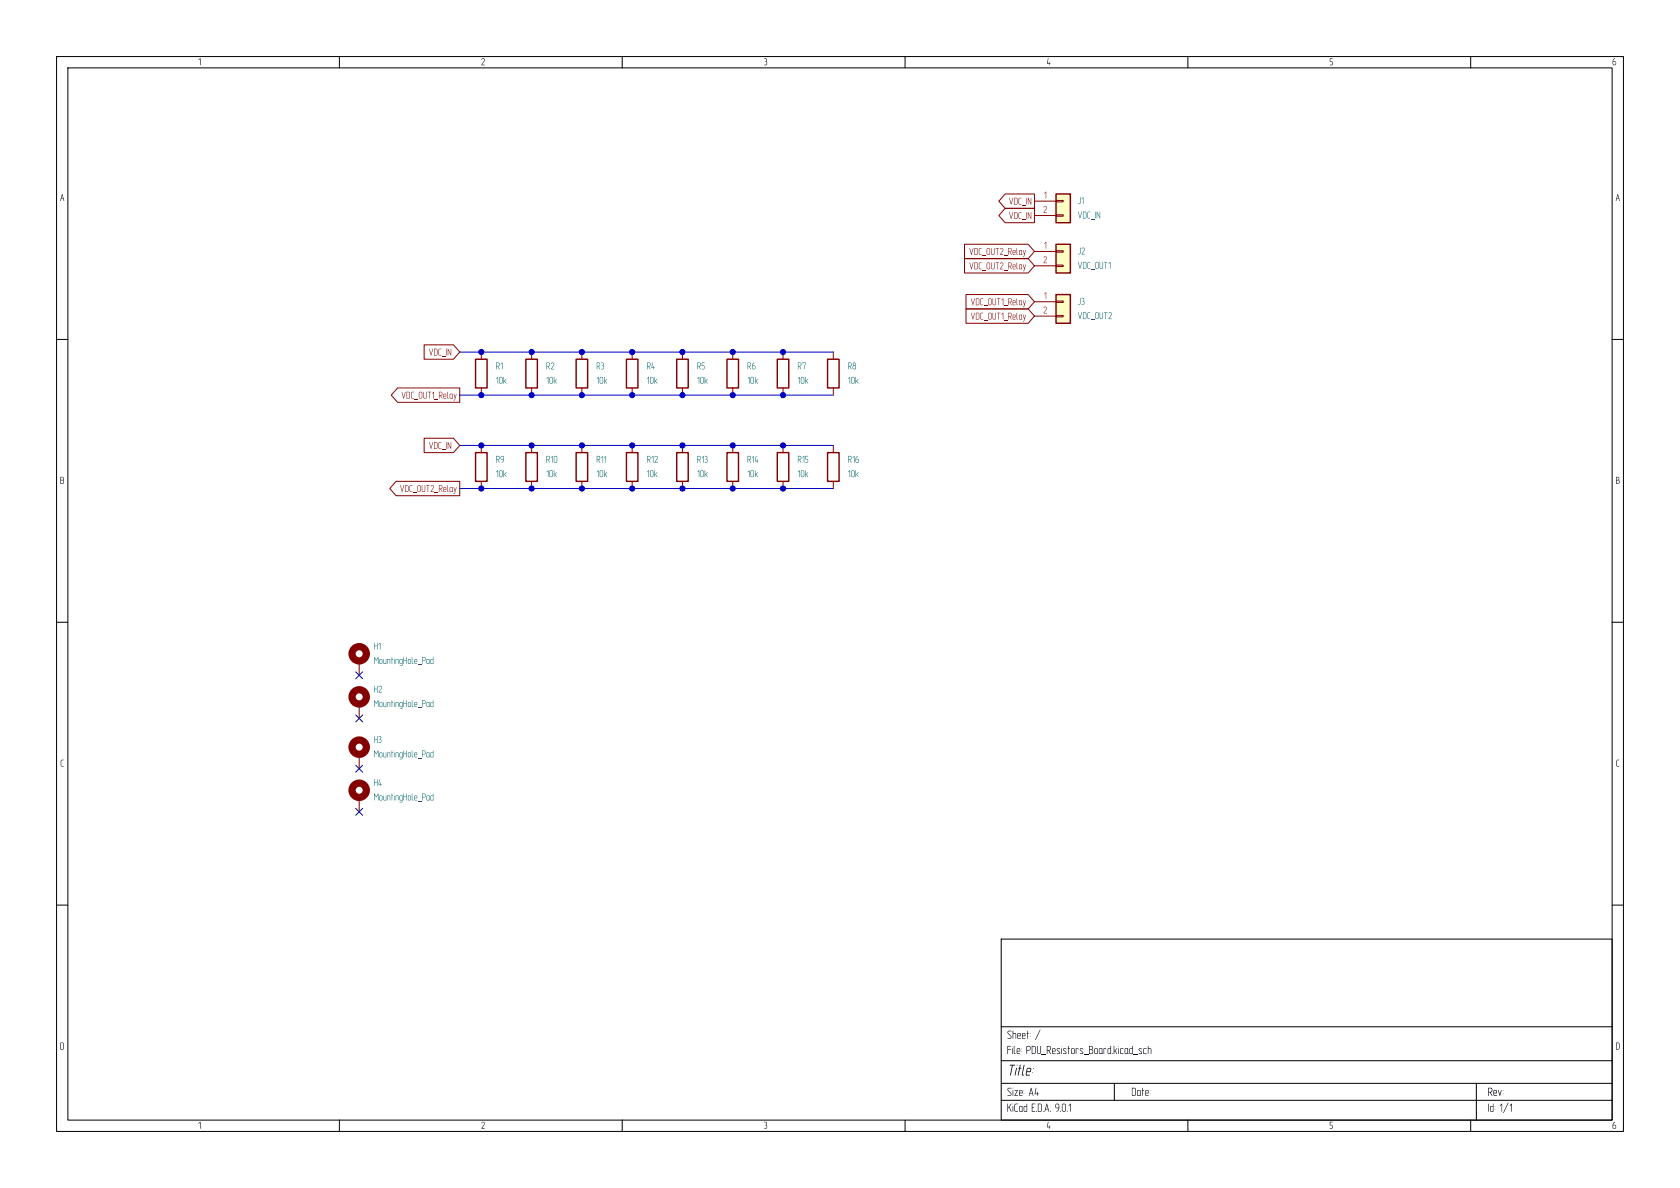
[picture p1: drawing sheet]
(kicad_sch
 (version 20250114)
 (generator "eeschema")
 (generator_version "9.0")
 (paper "A4")
 (lib_symbols
  (symbol "Connector_Generic:Conn_01x02"
   (pin_names
    (offset 1.016) (hide yes)) (exclude_from_sim no) (in_bom yes) (on_board yes)
   (property "Reference" "J" (at 0 2.54 0) (effects (font (size 1.27 1.27))))
   (property "Value" "Conn_01x02" (at 0 -5.08 0) (effects (font (size 1.27 1.27))))
   (property "Footprint" "" (at 0 0 0) (effects (font (size 1.27 1.27)) (hide yes)))
   (property "Datasheet" "~" (at 0 0 0) (effects (font (size 1.27 1.27)) (hide yes)))
   (property "Description" "Generic connector, single row, 01x02, script generated (kicad-library-utils/schlib/autogen/connector/)" (at 0 0 0) (effects (font (size 1.27 1.27)) (hide yes)))
   (symbol "Conn_01x02_1_1"
    (rectangle (start -1.27 1.27) (end 1.27 -3.81) (stroke (width 0.254) (type default)) (fill (type background)))
    (rectangle (start -1.27 0.127) (end 0 -0.127) (stroke (width 0.1524) (type default)) (fill (type none)))
    (rectangle (start -1.27 -2.413) (end 0 -2.667) (stroke (width 0.1524) (type default)) (fill (type none)))
    (pin passive line (at -5.08 0 0) (length 3.81) (name "Pin_1" (effects (font (size 1.27 1.27)))) (number "1" (effects (font (size 1.27 1.27)))))
    (pin passive line (at -5.08 -2.54 0) (length 3.81) (name "Pin_2" (effects (font (size 1.27 1.27)))) (number "2" (effects (font (size 1.27 1.27))))))
   (embedded_fonts no))
  (symbol "Device:R"
   (pin_numbers (hide yes))
   (pin_names
    (offset 0)) (exclude_from_sim no) (in_bom yes) (on_board yes)
   (property "Reference" "R" (at 2.032 0 90) (effects (font (size 1.27 1.27))))
   (property "Value" "R" (at 0 0 90) (effects (font (size 1.27 1.27))))
   (property "Footprint" "" (at -1.778 0 90) (effects (font (size 1.27 1.27)) (hide yes)))
   (property "Datasheet" "~" (at 0 0 0) (effects (font (size 1.27 1.27)) (hide yes)))
   (property "Description" "Resistor" (at 0 0 0) (effects (font (size 1.27 1.27)) (hide yes)))
   (symbol "R_0_1"
    (rectangle (start -1.016 -2.54) (end 1.016 2.54) (stroke (width 0.254) (type default)) (fill (type none))))
   (symbol "R_1_1"
    (pin passive line (at 0 3.81 270) (length 1.27) (name "~" (effects (font (size 1.27 1.27)))) (number "1" (effects (font (size 1.27 1.27)))))
    (pin passive line (at 0 -3.81 90) (length 1.27) (name "~" (effects (font (size 1.27 1.27)))) (number "2" (effects (font (size 1.27 1.27))))))
   (embedded_fonts no))
  (symbol "Mechanical:MountingHole_Pad"
   (pin_numbers (hide yes))
   (pin_names
    (offset 1.016) (hide yes)) (exclude_from_sim yes) (in_bom no) (on_board yes)
   (property "Reference" "H" (at 0 6.35 0) (effects (font (size 1.27 1.27))))
   (property "Value" "MountingHole_Pad" (at 0 4.445 0) (effects (font (size 1.27 1.27))))
   (property "Footprint" "" (at 0 0 0) (effects (font (size 1.27 1.27)) (hide yes)))
   (property "Datasheet" "~" (at 0 0 0) (effects (font (size 1.27 1.27)) (hide yes)))
   (property "Description" "Mounting Hole with connection" (at 0 0 0) (effects (font (size 1.27 1.27)) (hide yes)))
   (symbol "MountingHole_Pad_0_1"
    (circle (center 0 1.27) (radius 1.27) (stroke (width 1.27) (type default)) (fill (type none))))
   (symbol "MountingHole_Pad_1_1"
    (pin input line (at 0 -2.54 90) (length 2.54) (name "1" (effects (font (size 1.27 1.27)))) (number "1" (effects (font (size 1.27 1.27))))))
   (embedded_fonts no)))
 (junction
  (at 129.54 62.23)
  (diameter 0)
  (color 0 0 0 0))
 (junction
  (at 85.09 62.23)
  (diameter 0)
  (color 0 0 0 0))
 (junction
  (at 93.98 62.23)
  (diameter 0)
  (color 0 0 0 0))
 (junction
  (at 138.43 86.36)
  (diameter 0)
  (color 0 0 0 0))
 (junction
  (at 138.43 69.85)
  (diameter 0)
  (color 0 0 0 0))
 (junction
  (at 93.98 86.36)
  (diameter 0)
  (color 0 0 0 0))
 (junction
  (at 102.87 78.74)
  (diameter 0)
  (color 0 0 0 0))
 (junction
  (at 111.76 86.36)
  (diameter 0)
  (color 0 0 0 0))
 (junction
  (at 85.09 69.85)
  (diameter 0)
  (color 0 0 0 0))
 (junction
  (at 120.65 78.74)
  (diameter 0)
  (color 0 0 0 0))
 (junction
  (at 138.43 62.23)
  (diameter 0)
  (color 0 0 0 0))
 (junction
  (at 120.65 86.36)
  (diameter 0)
  (color 0 0 0 0))
 (junction
  (at 129.54 86.36)
  (diameter 0)
  (color 0 0 0 0))
 (junction
  (at 111.76 62.23)
  (diameter 0)
  (color 0 0 0 0))
 (junction
  (at 120.65 62.23)
  (diameter 0)
  (color 0 0 0 0))
 (junction
  (at 111.76 78.74)
  (diameter 0)
  (color 0 0 0 0))
 (junction
  (at 102.87 86.36)
  (diameter 0)
  (color 0 0 0 0))
 (junction
  (at 93.98 78.74)
  (diameter 0)
  (color 0 0 0 0))
 (junction
  (at 129.54 78.74)
  (diameter 0)
  (color 0 0 0 0))
 (junction
  (at 111.76 69.85)
  (diameter 0)
  (color 0 0 0 0))
 (junction
  (at 102.87 69.85)
  (diameter 0)
  (color 0 0 0 0))
 (junction
  (at 85.09 86.36)
  (diameter 0)
  (color 0 0 0 0))
 (junction
  (at 102.87 62.23)
  (diameter 0)
  (color 0 0 0 0))
 (junction
  (at 120.65 69.85)
  (diameter 0)
  (color 0 0 0 0))
 (junction
  (at 93.98 69.85)
  (diameter 0)
  (color 0 0 0 0))
 (junction
  (at 138.43 78.74)
  (diameter 0)
  (color 0 0 0 0))
 (junction
  (at 85.09 78.74)
  (diameter 0)
  (color 0 0 0 0))
 (junction
  (at 129.54 69.85)
  (diameter 0)
  (color 0 0 0 0))
 (no_connect
  (at 63.5 127))
 (no_connect
  (at 63.5 143.51))
 (no_connect
  (at 63.5 135.89))
 (no_connect
  (at 63.5 119.38))
 (wire
  (pts (xy 81.28 86.36) (xy 85.09 86.36))
  (stroke (width 0) (type default)))
 (wire
  (pts (xy 120.65 86.36) (xy 129.54 86.36))
  (stroke (width 0) (type default)))
 (wire
  (pts (xy 85.09 69.85) (xy 93.98 69.85))
  (stroke (width 0) (type default)))
 (wire
  (pts (xy 81.28 62.23) (xy 85.09 62.23))
  (stroke (width 0) (type default)))
 (wire
  (pts (xy 138.43 69.85) (xy 147.32 69.85))
  (stroke (width 0) (type default)))
 (wire
  (pts (xy 120.65 78.74) (xy 129.54 78.74))
  (stroke (width 0) (type default)))
 (wire
  (pts (xy 102.87 62.23) (xy 111.76 62.23))
  (stroke (width 0) (type default)))
 (wire
  (pts (xy 85.09 86.36) (xy 93.98 86.36))
  (stroke (width 0) (type default)))
 (wire
  (pts (xy 120.65 62.23) (xy 129.54 62.23))
  (stroke (width 0) (type default)))
 (wire
  (pts (xy 138.43 62.23) (xy 147.32 62.23))
  (stroke (width 0) (type default)))
 (wire
  (pts (xy 111.76 62.23) (xy 120.65 62.23))
  (stroke (width 0) (type default)))
 (wire
  (pts (xy 102.87 78.74) (xy 111.76 78.74))
  (stroke (width 0) (type default)))
 (wire
  (pts (xy 85.09 62.23) (xy 93.98 62.23))
  (stroke (width 0) (type default)))
 (wire
  (pts (xy 93.98 78.74) (xy 102.87 78.74))
  (stroke (width 0) (type default)))
 (wire
  (pts (xy 129.54 86.36) (xy 138.43 86.36))
  (stroke (width 0) (type default)))
 (wire
  (pts (xy 102.87 86.36) (xy 111.76 86.36))
  (stroke (width 0) (type default)))
 (wire
  (pts (xy 138.43 86.36) (xy 147.32 86.36))
  (stroke (width 0) (type default)))
 (wire
  (pts (xy 138.43 78.74) (xy 147.32 78.74))
  (stroke (width 0) (type default)))
 (wire
  (pts (xy 129.54 69.85) (xy 138.43 69.85))
  (stroke (width 0) (type default)))
 (wire
  (pts (xy 81.28 78.74) (xy 85.09 78.74))
  (stroke (width 0) (type default)))
 (wire
  (pts (xy 85.09 78.74) (xy 93.98 78.74))
  (stroke (width 0) (type default)))
 (wire
  (pts (xy 93.98 69.85) (xy 102.87 69.85))
  (stroke (width 0) (type default)))
 (wire
  (pts (xy 111.76 86.36) (xy 120.65 86.36))
  (stroke (width 0) (type default)))
 (wire
  (pts (xy 93.98 62.23) (xy 102.87 62.23))
  (stroke (width 0) (type default)))
 (wire
  (pts (xy 102.87 69.85) (xy 111.76 69.85))
  (stroke (width 0) (type default)))
 (wire
  (pts (xy 120.65 69.85) (xy 129.54 69.85))
  (stroke (width 0) (type default)))
 (wire
  (pts (xy 111.76 69.85) (xy 120.65 69.85))
  (stroke (width 0) (type default)))
 (wire
  (pts (xy 129.54 78.74) (xy 138.43 78.74))
  (stroke (width 0) (type default)))
 (wire
  (pts (xy 81.28 69.85) (xy 85.09 69.85))
  (stroke (width 0) (type default)))
 (wire
  (pts (xy 129.54 62.23) (xy 138.43 62.23))
  (stroke (width 0) (type default)))
 (wire
  (pts (xy 111.76 78.74) (xy 120.65 78.74))
  (stroke (width 0) (type default)))
 (wire
  (pts (xy 93.98 86.36) (xy 102.87 86.36))
  (stroke (width 0) (type default)))
 (global_label "VDC_OUT1_Relay"
  (shape input)
  (at 182.88 55.88 180)
  (fields_autoplaced yes)
  (effects (font (size 1.27 1.27)) (justify right))
  (property "Intersheetrefs" "${INTERSHEET_REFS}" (at 164.3525 55.88 0) (effects (font (size 1.27 1.27)) (justify right) (hide yes))))
 (global_label "VDC_IN"
  (shape input)
  (at 81.28 62.23 180)
  (fields_autoplaced yes)
  (effects (font (size 1.27 1.27)) (justify right))
  (property "Intersheetrefs" "${INTERSHEET_REFS}" (at 71.7633 62.23 0) (effects (font (size 1.27 1.27)) (justify right) (hide yes))))
 (global_label "VDC_IN"
  (shape input)
  (at 81.28 78.74 180)
  (fields_autoplaced yes)
  (effects (font (size 1.27 1.27)) (justify right))
  (property "Intersheetrefs" "${INTERSHEET_REFS}" (at 71.7633 78.74 0) (effects (font (size 1.27 1.27)) (justify right) (hide yes))))
 (global_label "VDC_OUT1_Relay"
  (shape input)
  (at 182.88 53.34 180)
  (fields_autoplaced yes)
  (effects (font (size 1.27 1.27)) (justify right))
  (property "Intersheetrefs" "${INTERSHEET_REFS}" (at 164.3525 53.34 0) (effects (font (size 1.27 1.27)) (justify right) (hide yes))))
 (global_label "VDC_OUT2_Relay"
  (shape input)
  (at 182.88 46.99 180)
  (fields_autoplaced yes)
  (effects (font (size 1.27 1.27)) (justify right))
  (property "Intersheetrefs" "${INTERSHEET_REFS}" (at 164.3525 46.99 0) (effects (font (size 1.27 1.27)) (justify right) (hide yes))))
 (global_label "VDC_OUT2_Relay"
  (shape output)
  (at 81.28 86.36 180)
  (fields_autoplaced yes)
  (effects (font (size 1.27 1.27)) (justify right))
  (property "Intersheetrefs" "${INTERSHEET_REFS}" (at 62.7525 86.36 0) (effects (font (size 1.27 1.27)) (justify right) (hide yes))))
 (global_label "VDC_IN"
  (shape output)
  (at 182.88 38.1 180)
  (fields_autoplaced yes)
  (effects (font (size 1.27 1.27)) (justify right))
  (property "Intersheetrefs" "${INTERSHEET_REFS}" (at 173.3633 38.1 0) (effects (font (size 1.27 1.27)) (justify right) (hide yes))))
 (global_label "VDC_OUT1_Relay"
  (shape output)
  (at 81.28 69.85 180)
  (fields_autoplaced yes)
  (effects (font (size 1.27 1.27)) (justify right))
  (property "Intersheetrefs" "${INTERSHEET_REFS}" (at 62.7525 69.85 0) (effects (font (size 1.27 1.27)) (justify right) (hide yes))))
 (global_label "VDC_IN"
  (shape output)
  (at 182.88 35.56 180)
  (fields_autoplaced yes)
  (effects (font (size 1.27 1.27)) (justify right))
  (property "Intersheetrefs" "${INTERSHEET_REFS}" (at 173.3633 35.56 0) (effects (font (size 1.27 1.27)) (justify right) (hide yes))))
 (global_label "VDC_OUT2_Relay"
  (shape input)
  (at 182.88 44.45 180)
  (fields_autoplaced yes)
  (effects (font (size 1.27 1.27)) (justify right))
  (property "Intersheetrefs" "${INTERSHEET_REFS}" (at 164.3525 44.45 0) (effects (font (size 1.27 1.27)) (justify right) (hide yes))))
 (symbol
  (lib_id "Device:R")
  (at 102.87 82.55 0)
  (unit 1)
  (exclude_from_sim no)
  (in_bom yes)
  (on_board yes)
  (dnp no)
  (fields_autoplaced yes)
  (property "Reference" "R11" (at 105.41 81.2799 0) (effects (font (size 1.27 1.27)) (justify left)))
  (property "Value" "10k" (at 105.41 83.8199 0) (effects (font (size 1.27 1.27)) (justify left)))
  (property "Footprint" "Resistor_THT:R_Axial_Power_L60.0mm_W14.0mm_P66.04mm" (at 101.092 82.55 90) (effects (font (size 1.27 1.27)) (hide yes)))
  (property "Datasheet" "~" (at 102.87 82.55 0) (effects (font (size 1.27 1.27)) (hide yes)))
  (property "Description" "Resistor" (at 102.87 82.55 0) (effects (font (size 1.27 1.27)) (hide yes)))
  (property "Description P/N" "" (at 102.87 82.55 0) (effects (font (size 1.27 1.27)) (hide yes)))
  (property "Product Name" "SQP 20 Вт" (at 102.87 82.55 0) (effects (font (size 1.27 1.27)) (hide yes)))
  (property "Purpose" "" (at 102.87 82.55 0) (effects (font (size 1.27 1.27))))
  (property "Replacement" "" (at 102.87 82.55 0) (effects (font (size 1.27 1.27))))
  (pin "2")
  (pin "1"))
 (symbol
  (lib_id "Connector_Generic:Conn_01x02")
  (at 187.96 35.56 0)
  (unit 1)
  (exclude_from_sim no)
  (in_bom yes)
  (on_board yes)
  (dnp no)
  (property "Reference" "J1" (at 190.5 35.5599 0) (effects (font (size 1.27 1.27)) (justify left)))
  (property "Value" "~" (at 190.5 38.0999 0) (effects (font (size 1.27 1.27)) (justify left)))
  (property "Footprint" "Connector_Molex:Molex_Mini-Fit_Jr_5566-02A_2x01_P4.20mm_Vertical" (at 187.96 35.56 0) (effects (font (size 1.27 1.27)) (hide yes)))
  (property "Datasheet" "~" (at 187.96 35.56 0) (effects (font (size 1.27 1.27)) (hide yes)))
  (property "Description" "Generic connector, single row, 01x02, script generated (kicad-library-utils/schlib/autogen/connector/)" (at 187.96 35.56 0) (effects (font (size 1.27 1.27)) (hide yes)))
  (property "Description P/N" "" (at 187.96 35.56 0) (effects (font (size 1.27 1.27)) (hide yes)))
  (property "Product Name" "DS1073-01-2x1-MVT6" (at 187.96 35.56 0) (effects (font (size 1.27 1.27)) (hide yes)))
  (property "Purpose" "VDC_IN" (at 191.516 38.354 0) (effects (font (size 1.27 1.27))))
  (property "Replacement" "" (at 187.96 35.56 0) (effects (font (size 1.27 1.27))))
  (pin "2")
  (pin "1"))
 (symbol
  (lib_id "Device:R")
  (at 102.87 66.04 0)
  (unit 1)
  (exclude_from_sim no)
  (in_bom yes)
  (on_board yes)
  (dnp no)
  (fields_autoplaced yes)
  (property "Reference" "R3" (at 105.41 64.7699 0) (effects (font (size 1.27 1.27)) (justify left)))
  (property "Value" "10k" (at 105.41 67.3099 0) (effects (font (size 1.27 1.27)) (justify left)))
  (property "Footprint" "Resistor_THT:R_Axial_Power_L60.0mm_W14.0mm_P66.04mm" (at 101.092 66.04 90) (effects (font (size 1.27 1.27)) (hide yes)))
  (property "Datasheet" "~" (at 102.87 66.04 0) (effects (font (size 1.27 1.27)) (hide yes)))
  (property "Description" "Resistor" (at 102.87 66.04 0) (effects (font (size 1.27 1.27)) (hide yes)))
  (property "Description P/N" "" (at 102.87 66.04 0) (effects (font (size 1.27 1.27)) (hide yes)))
  (property "Product Name" "SQP 20 Вт" (at 102.87 66.04 0) (effects (font (size 1.27 1.27)) (hide yes)))
  (property "Purpose" "" (at 102.87 66.04 0) (effects (font (size 1.27 1.27))))
  (property "Replacement" "" (at 102.87 66.04 0) (effects (font (size 1.27 1.27))))
  (pin "2")
  (pin "1"))
 (symbol
  (lib_id "Mechanical:MountingHole_Pad")
  (at 63.5 116.84 0)
  (unit 1)
  (exclude_from_sim yes)
  (in_bom no)
  (on_board yes)
  (dnp no)
  (fields_autoplaced yes)
  (property "Reference" "H1" (at 66.04 114.3 0) (effects (font (size 1.27 1.27)) (justify left)))
  (property "Value" "MountingHole_Pad" (at 66.04 116.84 0) (effects (font (size 1.27 1.27)) (justify left)))
  (property "Footprint" "MountingHole:MountingHole_4.3mm_M4" (at 63.5 116.84 0) (effects (font (size 1.27 1.27)) (hide yes)))
  (property "Datasheet" "~" (at 63.5 116.84 0) (effects (font (size 1.27 1.27)) (hide yes)))
  (property "Description" "Mounting Hole with connection" (at 63.5 116.84 0) (effects (font (size 1.27 1.27)) (hide yes)))
  (property "Description P/N" "" (at 63.5 116.84 0) (effects (font (size 1.27 1.27))))
  (property "Product Name" "" (at 63.5 116.84 0) (effects (font (size 1.27 1.27))))
  (property "Purpose" "" (at 63.5 116.84 0) (effects (font (size 1.27 1.27))))
  (property "Replacement" "" (at 63.5 116.84 0) (effects (font (size 1.27 1.27))))
  (pin "1"))
 (symbol
  (lib_id "Device:R")
  (at 120.65 82.55 0)
  (unit 1)
  (exclude_from_sim no)
  (in_bom yes)
  (on_board yes)
  (dnp no)
  (fields_autoplaced yes)
  (property "Reference" "R13" (at 123.19 81.2799 0) (effects (font (size 1.27 1.27)) (justify left)))
  (property "Value" "10k" (at 123.19 83.8199 0) (effects (font (size 1.27 1.27)) (justify left)))
  (property "Footprint" "Resistor_THT:R_Axial_Power_L60.0mm_W14.0mm_P66.04mm" (at 118.872 82.55 90) (effects (font (size 1.27 1.27)) (hide yes)))
  (property "Datasheet" "~" (at 120.65 82.55 0) (effects (font (size 1.27 1.27)) (hide yes)))
  (property "Description" "Resistor" (at 120.65 82.55 0) (effects (font (size 1.27 1.27)) (hide yes)))
  (property "Description P/N" "" (at 120.65 82.55 0) (effects (font (size 1.27 1.27)) (hide yes)))
  (property "Product Name" "SQP 20 Вт" (at 120.65 82.55 0) (effects (font (size 1.27 1.27)) (hide yes)))
  (property "Purpose" "" (at 120.65 82.55 0) (effects (font (size 1.27 1.27))))
  (property "Replacement" "" (at 120.65 82.55 0) (effects (font (size 1.27 1.27))))
  (pin "2")
  (pin "1"))
 (symbol
  (lib_id "Device:R")
  (at 138.43 66.04 0)
  (unit 1)
  (exclude_from_sim no)
  (in_bom yes)
  (on_board yes)
  (dnp no)
  (fields_autoplaced yes)
  (property "Reference" "R7" (at 140.97 64.7699 0) (effects (font (size 1.27 1.27)) (justify left)))
  (property "Value" "10k" (at 140.97 67.3099 0) (effects (font (size 1.27 1.27)) (justify left)))
  (property "Footprint" "Resistor_THT:R_Axial_Power_L60.0mm_W14.0mm_P66.04mm" (at 136.652 66.04 90) (effects (font (size 1.27 1.27)) (hide yes)))
  (property "Datasheet" "~" (at 138.43 66.04 0) (effects (font (size 1.27 1.27)) (hide yes)))
  (property "Description" "Resistor" (at 138.43 66.04 0) (effects (font (size 1.27 1.27)) (hide yes)))
  (property "Description P/N" "" (at 138.43 66.04 0) (effects (font (size 1.27 1.27)) (hide yes)))
  (property "Product Name" "SQP 20 Вт" (at 138.43 66.04 0) (effects (font (size 1.27 1.27)) (hide yes)))
  (property "Purpose" "" (at 138.43 66.04 0) (effects (font (size 1.27 1.27))))
  (property "Replacement" "" (at 138.43 66.04 0) (effects (font (size 1.27 1.27))))
  (pin "2")
  (pin "1"))
 (symbol
  (lib_id "Device:R")
  (at 111.76 82.55 0)
  (unit 1)
  (exclude_from_sim no)
  (in_bom yes)
  (on_board yes)
  (dnp no)
  (fields_autoplaced yes)
  (property "Reference" "R12" (at 114.3 81.2799 0) (effects (font (size 1.27 1.27)) (justify left)))
  (property "Value" "10k" (at 114.3 83.8199 0) (effects (font (size 1.27 1.27)) (justify left)))
  (property "Footprint" "Resistor_THT:R_Axial_Power_L60.0mm_W14.0mm_P66.04mm" (at 109.982 82.55 90) (effects (font (size 1.27 1.27)) (hide yes)))
  (property "Datasheet" "~" (at 111.76 82.55 0) (effects (font (size 1.27 1.27)) (hide yes)))
  (property "Description" "Resistor" (at 111.76 82.55 0) (effects (font (size 1.27 1.27)) (hide yes)))
  (property "Description P/N" "" (at 111.76 82.55 0) (effects (font (size 1.27 1.27)) (hide yes)))
  (property "Product Name" "SQP 20 Вт" (at 111.76 82.55 0) (effects (font (size 1.27 1.27)) (hide yes)))
  (property "Purpose" "" (at 111.76 82.55 0) (effects (font (size 1.27 1.27))))
  (property "Replacement" "" (at 111.76 82.55 0) (effects (font (size 1.27 1.27))))
  (pin "2")
  (pin "1"))
 (symbol
  (lib_id "Device:R")
  (at 120.65 66.04 0)
  (unit 1)
  (exclude_from_sim no)
  (in_bom yes)
  (on_board yes)
  (dnp no)
  (fields_autoplaced yes)
  (property "Reference" "R5" (at 123.19 64.7699 0) (effects (font (size 1.27 1.27)) (justify left)))
  (property "Value" "10k" (at 123.19 67.3099 0) (effects (font (size 1.27 1.27)) (justify left)))
  (property "Footprint" "Resistor_THT:R_Axial_Power_L60.0mm_W14.0mm_P66.04mm" (at 118.872 66.04 90) (effects (font (size 1.27 1.27)) (hide yes)))
  (property "Datasheet" "~" (at 120.65 66.04 0) (effects (font (size 1.27 1.27)) (hide yes)))
  (property "Description" "Resistor" (at 120.65 66.04 0) (effects (font (size 1.27 1.27)) (hide yes)))
  (property "Description P/N" "" (at 120.65 66.04 0) (effects (font (size 1.27 1.27)) (hide yes)))
  (property "Product Name" "SQP 20 Вт" (at 120.65 66.04 0) (effects (font (size 1.27 1.27)) (hide yes)))
  (property "Purpose" "" (at 120.65 66.04 0) (effects (font (size 1.27 1.27))))
  (property "Replacement" "" (at 120.65 66.04 0) (effects (font (size 1.27 1.27))))
  (pin "2")
  (pin "1"))
 (symbol
  (lib_id "Device:R")
  (at 93.98 66.04 0)
  (unit 1)
  (exclude_from_sim no)
  (in_bom yes)
  (on_board yes)
  (dnp no)
  (fields_autoplaced yes)
  (property "Reference" "R2" (at 96.52 64.7699 0) (effects (font (size 1.27 1.27)) (justify left)))
  (property "Value" "10k" (at 96.52 67.3099 0) (effects (font (size 1.27 1.27)) (justify left)))
  (property "Footprint" "Resistor_THT:R_Axial_Power_L60.0mm_W14.0mm_P66.04mm" (at 92.202 66.04 90) (effects (font (size 1.27 1.27)) (hide yes)))
  (property "Datasheet" "~" (at 93.98 66.04 0) (effects (font (size 1.27 1.27)) (hide yes)))
  (property "Description" "Resistor" (at 93.98 66.04 0) (effects (font (size 1.27 1.27)) (hide yes)))
  (property "Description P/N" "" (at 93.98 66.04 0) (effects (font (size 1.27 1.27)) (hide yes)))
  (property "Product Name" "SQP 20 Вт" (at 93.98 66.04 0) (effects (font (size 1.27 1.27)) (hide yes)))
  (property "Purpose" "" (at 93.98 66.04 0) (effects (font (size 1.27 1.27))))
  (property "Replacement" "" (at 93.98 66.04 0) (effects (font (size 1.27 1.27))))
  (pin "2")
  (pin "1"))
 (symbol
  (lib_id "Mechanical:MountingHole_Pad")
  (at 63.5 124.46 0)
  (unit 1)
  (exclude_from_sim yes)
  (in_bom no)
  (on_board yes)
  (dnp no)
  (fields_autoplaced yes)
  (property "Reference" "H2" (at 66.04 121.92 0) (effects (font (size 1.27 1.27)) (justify left)))
  (property "Value" "MountingHole_Pad" (at 66.04 124.46 0) (effects (font (size 1.27 1.27)) (justify left)))
  (property "Footprint" "MountingHole:MountingHole_4.3mm_M4" (at 63.5 124.46 0) (effects (font (size 1.27 1.27)) (hide yes)))
  (property "Datasheet" "~" (at 63.5 124.46 0) (effects (font (size 1.27 1.27)) (hide yes)))
  (property "Description" "Mounting Hole with connection" (at 63.5 124.46 0) (effects (font (size 1.27 1.27)) (hide yes)))
  (property "Description P/N" "" (at 63.5 124.46 0) (effects (font (size 1.27 1.27))))
  (property "Product Name" "" (at 63.5 124.46 0) (effects (font (size 1.27 1.27))))
  (property "Purpose" "" (at 63.5 124.46 0) (effects (font (size 1.27 1.27))))
  (property "Replacement" "" (at 63.5 124.46 0) (effects (font (size 1.27 1.27))))
  (pin "1"))
 (symbol
  (lib_id "Mechanical:MountingHole_Pad")
  (at 63.5 140.97 0)
  (unit 1)
  (exclude_from_sim yes)
  (in_bom no)
  (on_board yes)
  (dnp no)
  (fields_autoplaced yes)
  (property "Reference" "H4" (at 66.04 138.43 0) (effects (font (size 1.27 1.27)) (justify left)))
  (property "Value" "MountingHole_Pad" (at 66.04 140.97 0) (effects (font (size 1.27 1.27)) (justify left)))
  (property "Footprint" "MountingHole:MountingHole_4.3mm_M4" (at 63.5 140.97 0) (effects (font (size 1.27 1.27)) (hide yes)))
  (property "Datasheet" "~" (at 63.5 140.97 0) (effects (font (size 1.27 1.27)) (hide yes)))
  (property "Description" "Mounting Hole with connection" (at 63.5 140.97 0) (effects (font (size 1.27 1.27)) (hide yes)))
  (property "Description P/N" "" (at 63.5 140.97 0) (effects (font (size 1.27 1.27))))
  (property "Product Name" "" (at 63.5 140.97 0) (effects (font (size 1.27 1.27))))
  (property "Purpose" "" (at 63.5 140.97 0) (effects (font (size 1.27 1.27))))
  (property "Replacement" "" (at 63.5 140.97 0) (effects (font (size 1.27 1.27))))
  (pin "1"))
 (symbol
  (lib_id "Device:R")
  (at 85.09 66.04 0)
  (unit 1)
  (exclude_from_sim no)
  (in_bom yes)
  (on_board yes)
  (dnp no)
  (fields_autoplaced yes)
  (property "Reference" "R1" (at 87.63 64.7699 0) (effects (font (size 1.27 1.27)) (justify left)))
  (property "Value" "10k" (at 87.63 67.3099 0) (effects (font (size 1.27 1.27)) (justify left)))
  (property "Footprint" "Resistor_THT:R_Axial_Power_L60.0mm_W14.0mm_P66.04mm" (at 83.312 66.04 90) (effects (font (size 1.27 1.27)) (hide yes)))
  (property "Datasheet" "~" (at 85.09 66.04 0) (effects (font (size 1.27 1.27)) (hide yes)))
  (property "Description" "Resistor" (at 85.09 66.04 0) (effects (font (size 1.27 1.27)) (hide yes)))
  (property "Description P/N" "" (at 85.09 66.04 0) (effects (font (size 1.27 1.27)) (hide yes)))
  (property "Product Name" "SQP 20 Вт" (at 85.09 66.04 0) (effects (font (size 1.27 1.27)) (hide yes)))
  (property "Purpose" "" (at 85.09 66.04 0) (effects (font (size 1.27 1.27))))
  (property "Replacement" "" (at 85.09 66.04 0) (effects (font (size 1.27 1.27))))
  (pin "2")
  (pin "1"))
 (symbol
  (lib_id "Device:R")
  (at 147.32 82.55 0)
  (unit 1)
  (exclude_from_sim no)
  (in_bom yes)
  (on_board yes)
  (dnp no)
  (fields_autoplaced yes)
  (property "Reference" "R16" (at 149.86 81.2799 0) (effects (font (size 1.27 1.27)) (justify left)))
  (property "Value" "10k" (at 149.86 83.8199 0) (effects (font (size 1.27 1.27)) (justify left)))
  (property "Footprint" "Resistor_THT:R_Axial_Power_L60.0mm_W14.0mm_P66.04mm" (at 145.542 82.55 90) (effects (font (size 1.27 1.27)) (hide yes)))
  (property "Datasheet" "~" (at 147.32 82.55 0) (effects (font (size 1.27 1.27)) (hide yes)))
  (property "Description" "Resistor" (at 147.32 82.55 0) (effects (font (size 1.27 1.27)) (hide yes)))
  (property "Description P/N" "" (at 147.32 82.55 0) (effects (font (size 1.27 1.27)) (hide yes)))
  (property "Product Name" "SQP 20 Вт" (at 147.32 82.55 0) (effects (font (size 1.27 1.27)) (hide yes)))
  (property "Purpose" "" (at 147.32 82.55 0) (effects (font (size 1.27 1.27))))
  (property "Replacement" "" (at 147.32 82.55 0) (effects (font (size 1.27 1.27))))
  (pin "2")
  (pin "1"))
 (symbol
  (lib_id "Connector_Generic:Conn_01x02")
  (at 187.96 44.45 0)
  (unit 1)
  (exclude_from_sim no)
  (in_bom yes)
  (on_board yes)
  (dnp no)
  (property "Reference" "J2" (at 190.5 44.4499 0) (effects (font (size 1.27 1.27)) (justify left)))
  (property "Value" "~" (at 190.5 46.9899 0) (effects (font (size 1.27 1.27)) (justify left) (hide yes)))
  (property "Footprint" "Connector_Molex:Molex_Mini-Fit_Jr_5566-02A_2x01_P4.20mm_Vertical" (at 187.96 44.45 0) (effects (font (size 1.27 1.27)) (hide yes)))
  (property "Datasheet" "~" (at 187.96 44.45 0) (effects (font (size 1.27 1.27)) (hide yes)))
  (property "Description" "Generic connector, single row, 01x02, script generated (kicad-library-utils/schlib/autogen/connector/)" (at 187.96 44.45 0) (effects (font (size 1.27 1.27)) (hide yes)))
  (property "Description P/N" "" (at 187.96 44.45 0) (effects (font (size 1.27 1.27)) (hide yes)))
  (property "Product Name" "DS1073-01-2x1-MVT6" (at 187.96 44.45 0) (effects (font (size 1.27 1.27)) (hide yes)))
  (property "Purpose" "VDC_OUT1" (at 192.532 47.244 0) (effects (font (size 1.27 1.27))))
  (property "Replacement" "" (at 187.96 44.45 0) (effects (font (size 1.27 1.27))))
  (pin "2")
  (pin "1"))
 (symbol
  (lib_id "Device:R")
  (at 129.54 82.55 0)
  (unit 1)
  (exclude_from_sim no)
  (in_bom yes)
  (on_board yes)
  (dnp no)
  (fields_autoplaced yes)
  (property "Reference" "R14" (at 132.08 81.2799 0) (effects (font (size 1.27 1.27)) (justify left)))
  (property "Value" "10k" (at 132.08 83.8199 0) (effects (font (size 1.27 1.27)) (justify left)))
  (property "Footprint" "Resistor_THT:R_Axial_Power_L60.0mm_W14.0mm_P66.04mm" (at 127.762 82.55 90) (effects (font (size 1.27 1.27)) (hide yes)))
  (property "Datasheet" "~" (at 129.54 82.55 0) (effects (font (size 1.27 1.27)) (hide yes)))
  (property "Description" "Resistor" (at 129.54 82.55 0) (effects (font (size 1.27 1.27)) (hide yes)))
  (property "Description P/N" "" (at 129.54 82.55 0) (effects (font (size 1.27 1.27)) (hide yes)))
  (property "Product Name" "SQP 20 Вт" (at 129.54 82.55 0) (effects (font (size 1.27 1.27)) (hide yes)))
  (property "Purpose" "" (at 129.54 82.55 0) (effects (font (size 1.27 1.27))))
  (property "Replacement" "" (at 129.54 82.55 0) (effects (font (size 1.27 1.27))))
  (pin "2")
  (pin "1"))
 (symbol
  (lib_id "Device:R")
  (at 111.76 66.04 0)
  (unit 1)
  (exclude_from_sim no)
  (in_bom yes)
  (on_board yes)
  (dnp no)
  (fields_autoplaced yes)
  (property "Reference" "R4" (at 114.3 64.7699 0) (effects (font (size 1.27 1.27)) (justify left)))
  (property "Value" "10k" (at 114.3 67.3099 0) (effects (font (size 1.27 1.27)) (justify left)))
  (property "Footprint" "Resistor_THT:R_Axial_Power_L60.0mm_W14.0mm_P66.04mm" (at 109.982 66.04 90) (effects (font (size 1.27 1.27)) (hide yes)))
  (property "Datasheet" "~" (at 111.76 66.04 0) (effects (font (size 1.27 1.27)) (hide yes)))
  (property "Description" "Resistor" (at 111.76 66.04 0) (effects (font (size 1.27 1.27)) (hide yes)))
  (property "Description P/N" "" (at 111.76 66.04 0) (effects (font (size 1.27 1.27)) (hide yes)))
  (property "Product Name" "SQP 20 Вт" (at 111.76 66.04 0) (effects (font (size 1.27 1.27)) (hide yes)))
  (property "Purpose" "" (at 111.76 66.04 0) (effects (font (size 1.27 1.27))))
  (property "Replacement" "" (at 111.76 66.04 0) (effects (font (size 1.27 1.27))))
  (pin "2")
  (pin "1"))
 (symbol
  (lib_id "Connector_Generic:Conn_01x02")
  (at 187.96 53.34 0)
  (unit 1)
  (exclude_from_sim no)
  (in_bom yes)
  (on_board yes)
  (dnp no)
  (property "Reference" "J3" (at 190.5 53.3399 0) (effects (font (size 1.27 1.27)) (justify left)))
  (property "Value" "~" (at 190.5 55.8799 0) (effects (font (size 1.27 1.27)) (justify left)))
  (property "Footprint" "Connector_Molex:Molex_Mini-Fit_Jr_5566-02A_2x01_P4.20mm_Vertical" (at 187.96 53.34 0) (effects (font (size 1.27 1.27)) (hide yes)))
  (property "Datasheet" "~" (at 187.96 53.34 0) (effects (font (size 1.27 1.27)) (hide yes)))
  (property "Description" "Generic connector, single row, 01x02, script generated (kicad-library-utils/schlib/autogen/connector/)" (at 187.96 53.34 0) (effects (font (size 1.27 1.27)) (hide yes)))
  (property "Description P/N" "" (at 187.96 53.34 0) (effects (font (size 1.27 1.27)) (hide yes)))
  (property "Product Name" "DS1073-01-2x1-MVT6" (at 187.96 53.34 0) (effects (font (size 1.27 1.27)) (hide yes)))
  (property "Purpose" "VDC_OUT2" (at 192.532 56.134 0) (effects (font (size 1.27 1.27))))
  (property "Replacement" "" (at 187.96 53.34 0) (effects (font (size 1.27 1.27))))
  (pin "2")
  (pin "1"))
 (symbol
  (lib_id "Device:R")
  (at 147.32 66.04 0)
  (unit 1)
  (exclude_from_sim no)
  (in_bom yes)
  (on_board yes)
  (dnp no)
  (fields_autoplaced yes)
  (property "Reference" "R8" (at 149.86 64.7699 0) (effects (font (size 1.27 1.27)) (justify left)))
  (property "Value" "10k" (at 149.86 67.3099 0) (effects (font (size 1.27 1.27)) (justify left)))
  (property "Footprint" "Resistor_THT:R_Axial_Power_L60.0mm_W14.0mm_P66.04mm" (at 145.542 66.04 90) (effects (font (size 1.27 1.27)) (hide yes)))
  (property "Datasheet" "~" (at 147.32 66.04 0) (effects (font (size 1.27 1.27)) (hide yes)))
  (property "Description" "Resistor" (at 147.32 66.04 0) (effects (font (size 1.27 1.27)) (hide yes)))
  (property "Description P/N" "" (at 147.32 66.04 0) (effects (font (size 1.27 1.27)) (hide yes)))
  (property "Product Name" "SQP 20 Вт" (at 147.32 66.04 0) (effects (font (size 1.27 1.27)) (hide yes)))
  (property "Purpose" "" (at 147.32 66.04 0) (effects (font (size 1.27 1.27))))
  (property "Replacement" "" (at 147.32 66.04 0) (effects (font (size 1.27 1.27))))
  (pin "2")
  (pin "1"))
 (symbol
  (lib_id "Device:R")
  (at 138.43 82.55 0)
  (unit 1)
  (exclude_from_sim no)
  (in_bom yes)
  (on_board yes)
  (dnp no)
  (fields_autoplaced yes)
  (property "Reference" "R15" (at 140.97 81.2799 0) (effects (font (size 1.27 1.27)) (justify left)))
  (property "Value" "10k" (at 140.97 83.8199 0) (effects (font (size 1.27 1.27)) (justify left)))
  (property "Footprint" "Resistor_THT:R_Axial_Power_L60.0mm_W14.0mm_P66.04mm" (at 136.652 82.55 90) (effects (font (size 1.27 1.27)) (hide yes)))
  (property "Datasheet" "~" (at 138.43 82.55 0) (effects (font (size 1.27 1.27)) (hide yes)))
  (property "Description" "Resistor" (at 138.43 82.55 0) (effects (font (size 1.27 1.27)) (hide yes)))
  (property "Description P/N" "" (at 138.43 82.55 0) (effects (font (size 1.27 1.27)) (hide yes)))
  (property "Product Name" "SQP 20 Вт" (at 138.43 82.55 0) (effects (font (size 1.27 1.27)) (hide yes)))
  (property "Purpose" "" (at 138.43 82.55 0) (effects (font (size 1.27 1.27))))
  (property "Replacement" "" (at 138.43 82.55 0) (effects (font (size 1.27 1.27))))
  (pin "2")
  (pin "1"))
 (symbol
  (lib_id "Device:R")
  (at 129.54 66.04 0)
  (unit 1)
  (exclude_from_sim no)
  (in_bom yes)
  (on_board yes)
  (dnp no)
  (fields_autoplaced yes)
  (property "Reference" "R6" (at 132.08 64.7699 0) (effects (font (size 1.27 1.27)) (justify left)))
  (property "Value" "10k" (at 132.08 67.3099 0) (effects (font (size 1.27 1.27)) (justify left)))
  (property "Footprint" "Resistor_THT:R_Axial_Power_L60.0mm_W14.0mm_P66.04mm" (at 127.762 66.04 90) (effects (font (size 1.27 1.27)) (hide yes)))
  (property "Datasheet" "~" (at 129.54 66.04 0) (effects (font (size 1.27 1.27)) (hide yes)))
  (property "Description" "Resistor" (at 129.54 66.04 0) (effects (font (size 1.27 1.27)) (hide yes)))
  (property "Description P/N" "" (at 129.54 66.04 0) (effects (font (size 1.27 1.27)) (hide yes)))
  (property "Product Name" "SQP 20 Вт" (at 129.54 66.04 0) (effects (font (size 1.27 1.27)) (hide yes)))
  (property "Purpose" "" (at 129.54 66.04 0) (effects (font (size 1.27 1.27))))
  (property "Replacement" "" (at 129.54 66.04 0) (effects (font (size 1.27 1.27))))
  (pin "2")
  (pin "1"))
 (symbol
  (lib_id "Mechanical:MountingHole_Pad")
  (at 63.5 133.35 0)
  (unit 1)
  (exclude_from_sim yes)
  (in_bom no)
  (on_board yes)
  (dnp no)
  (fields_autoplaced yes)
  (property "Reference" "H3" (at 66.04 130.81 0) (effects (font (size 1.27 1.27)) (justify left)))
  (property "Value" "MountingHole_Pad" (at 66.04 133.35 0) (effects (font (size 1.27 1.27)) (justify left)))
  (property "Footprint" "MountingHole:MountingHole_4.3mm_M4" (at 63.5 133.35 0) (effects (font (size 1.27 1.27)) (hide yes)))
  (property "Datasheet" "~" (at 63.5 133.35 0) (effects (font (size 1.27 1.27)) (hide yes)))
  (property "Description" "Mounting Hole with connection" (at 63.5 133.35 0) (effects (font (size 1.27 1.27)) (hide yes)))
  (property "Description P/N" "" (at 63.5 133.35 0) (effects (font (size 1.27 1.27))))
  (property "Product Name" "" (at 63.5 133.35 0) (effects (font (size 1.27 1.27))))
  (property "Purpose" "" (at 63.5 133.35 0) (effects (font (size 1.27 1.27))))
  (property "Replacement" "" (at 63.5 133.35 0) (effects (font (size 1.27 1.27))))
  (pin "1"))
 (symbol
  (lib_id "Device:R")
  (at 85.09 82.55 0)
  (unit 1)
  (exclude_from_sim no)
  (in_bom yes)
  (on_board yes)
  (dnp no)
  (fields_autoplaced yes)
  (property "Reference" "R9" (at 87.63 81.2799 0) (effects (font (size 1.27 1.27)) (justify left)))
  (property "Value" "10k" (at 87.63 83.8199 0) (effects (font (size 1.27 1.27)) (justify left)))
  (property "Footprint" "Resistor_THT:R_Axial_Power_L60.0mm_W14.0mm_P66.04mm" (at 83.312 82.55 90) (effects (font (size 1.27 1.27)) (hide yes)))
  (property "Datasheet" "~" (at 85.09 82.55 0) (effects (font (size 1.27 1.27)) (hide yes)))
  (property "Description" "Resistor" (at 85.09 82.55 0) (effects (font (size 1.27 1.27)) (hide yes)))
  (property "Description P/N" "" (at 85.09 82.55 0) (effects (font (size 1.27 1.27)) (hide yes)))
  (property "Product Name" "SQP 20 Вт" (at 85.09 82.55 0) (effects (font (size 1.27 1.27)) (hide yes)))
  (property "Purpose" "" (at 85.09 82.55 0) (effects (font (size 1.27 1.27))))
  (property "Replacement" "" (at 85.09 82.55 0) (effects (font (size 1.27 1.27))))
  (pin "2")
  (pin "1"))
 (symbol
  (lib_id "Device:R")
  (at 93.98 82.55 0)
  (unit 1)
  (exclude_from_sim no)
  (in_bom yes)
  (on_board yes)
  (dnp no)
  (fields_autoplaced yes)
  (property "Reference" "R10" (at 96.52 81.2799 0) (effects (font (size 1.27 1.27)) (justify left)))
  (property "Value" "10k" (at 96.52 83.8199 0) (effects (font (size 1.27 1.27)) (justify left)))
  (property "Footprint" "Resistor_THT:R_Axial_Power_L60.0mm_W14.0mm_P66.04mm" (at 92.202 82.55 90) (effects (font (size 1.27 1.27)) (hide yes)))
  (property "Datasheet" "~" (at 93.98 82.55 0) (effects (font (size 1.27 1.27)) (hide yes)))
  (property "Description" "Resistor" (at 93.98 82.55 0) (effects (font (size 1.27 1.27)) (hide yes)))
  (property "Description P/N" "" (at 93.98 82.55 0) (effects (font (size 1.27 1.27)) (hide yes)))
  (property "Product Name" "SQP 20 Вт" (at 93.98 82.55 0) (effects (font (size 1.27 1.27)) (hide yes)))
  (property "Purpose" "" (at 93.98 82.55 0) (effects (font (size 1.27 1.27))))
  (property "Replacement" "" (at 93.98 82.55 0) (effects (font (size 1.27 1.27))))
  (pin "2")
  (pin "1"))
 (sheet_instances
  (path ""
   (page "1")))
 (embedded_fonts no))
